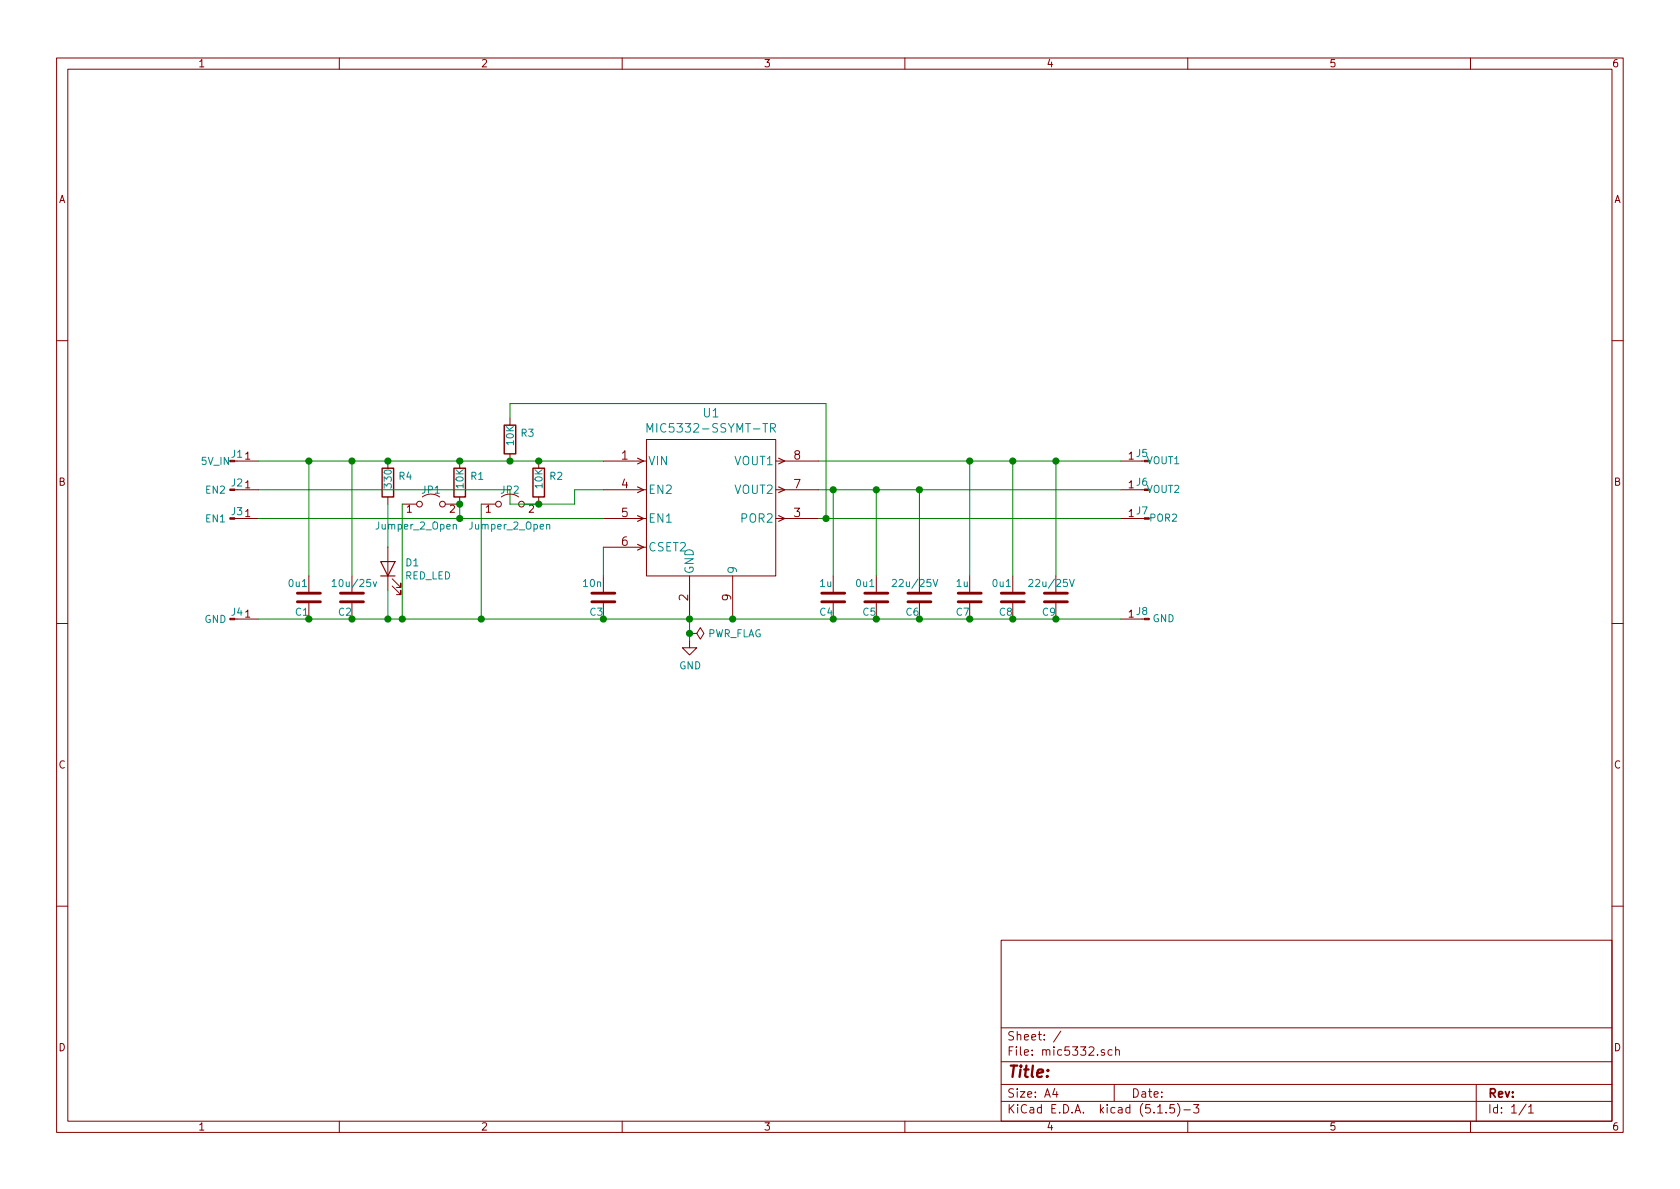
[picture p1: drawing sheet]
<svg xmlns="http://www.w3.org/2000/svg" width="297mm" height="210mm" viewBox="0 0 297 210" stroke-linecap="round" stroke-linejoin="round" font-family="sans-serif">
<g fill="none" stroke="#840000" stroke-width=".18">
<path d="M10 10.3h277v189.9h-277zM12 12.2h273v186.1h-273zM60 10.3v1.9M110 10.3v1.9M160 10.3v1.9M210 10.3v1.9M260 10.3v1.9M10 60.2h2M90.2 73.9v1.3M114.3 77.7h22.9v24.1h-22.9zM285 60.2h2M41.9 86.6h3.8"/>
<path d="M41.9 81.5h3.8M41.9 91.7h3.8M68.6 81.5v1.3M68.6 87.9v1.2M68.6 96.8v7.6M71.1 89.1h2.6M74.7 87.9a2.53 2.53 0 0 1 3 0M81.3 87.9v1.2h-2.6M81.3 81.5v1.3M85.1 89.1h2.5M88.6 87.9a2.53 2.53 0 0 1 3.1 0M90.2 80.3v1.2"/>
<path d="M95.2 87.9v1.2h-2.5M95.2 81.5v1.3M106.7 86.6h7.6M106.7 81.5h7.6M106.7 91.7h7.6M106.7 96.8h7.6M137.2 86.6h7.6M137.2 81.5h7.6M137.2 91.7h7.6M198.1 86.6h4.2M198.1 81.5h4.2M198.1 91.7h4.2"/>
<path d="M10 110.3h2M41.9 109.5h3.8M54.6 101.8v2.8M54.6 106.7v2.8M62.2 101.8v2.8M62.2 106.7v2.8M69.3 103.6l1.6 1.6v-.8v.8h-.8M69.3 102.4l1.6 1.5v-.8v.8h-.8M106.7 101.8v2.8M106.7 106.7v2.8M121.9 112h1.3l.6-1 .7 1-.7 1-.6-1M121.9 112h.1"/>
<path d="M121.9 113.3v1.2h1.3l-1.3 1.3-1.3-1.3h1.3M121.9 101.8v7.7M129.5 101.8v7.7M147.3 101.8v2.8M147.3 106.7v2.8M154.9 101.8v2.8M154.9 106.7v2.8M162.6 101.8v2.8M162.6 106.7v2.8M171.4 101.8v2.8M171.4 106.7v2.8M179.1 101.8v2.8"/>
<path d="M179.1 106.7v2.8M186.7 101.8v2.8M186.7 106.7v2.8M198.1 109.5h4.2M285 110.3h2M10 160.2h2M177 166.3h108v32h-108zM285 160.2h2M60 198.3v1.9M110 198.3v1.9M160 198.3v1.9M177 194.8h108"/>
<path d="M177 191.8h108M177 187.8h108M177 181.8h108M186.5 192.5l-.4 1h1M186.8 193v1M187.6 182.3l-1.3 2M195.3 185.7a.37 .37 0 0 0-.6 .1l.1 .2 .5 .2v.1l-.2 .3-.4-.1M196.6 185.7l-.4-.1-.3 .3 .1 .6 .2 .1 .4-.1M197 191.8v3M197.3 185.7a.37 .37 0 0 1 .6 .1v.8M197.3 185.1v1.5M204.7 196.8h.8"/>
<path d="M206.2 196.7v.1M207.6 195.3h-.7l-.1 .7 .2-.1 .5 .1 .2 .2-.1 .5-.2 .1-.6-.1M208.2 195.1a1.71 1.71 0 0 1 0 2.3M209.3 196.3h1.2M210 198.3v1.9M211 195.3h1l-.5 .6 .4 .1v.7l-.2 .1-.7-.1M260 198.3v1.9M261 191.8v6.5M269.8 195.2l-1.2 2M270.3 195.8l.4-.5v1.5M270.3 196.8h.8"/>
<circle cx="74.2" cy="89.1" r=".51"/>
<circle cx="78.2" cy="89.1" r=".51"/>
<circle cx="88.1" cy="89.1" r=".51"/>
<circle cx="92.2" cy="89.1" r=".51"/>
</g>
<g fill="#840000" stroke="#840000" stroke-width=".18">
<path d="M40.6 109.3h.9v.3h-.9z"/>
<path d="M202.3 109.3h.9v.3h-.9z"/>
<path d="M202.3 91.6h.9v.2h-.9z"/>
<path d="M40.6 91.6h.9v.2h-.9z"/>
<path d="M40.6 86.5h.9v.2h-.9z"/>
<path d="M40.6 81.4h.9v.3h-.9z"/>
</g>
<path d="M89.2 75.2h2v5.1h-2zM67.6 82.8h2v5.1h-2zM80.3 82.8h2v5.1h-2zM94.2 82.8h2.1v5.1h-2.1z" fill="none" stroke="#840000" stroke-width=".25"/>
<g fill="none" stroke="#840000" stroke-width=".51">
<path d="M52.6 106.4h4M52.6 104.9h4M60.2 106.4h4.1M60.2 104.9h4.1M104.6 106.4h4.1M104.6 104.9h4.1M145.3 106.4h4.1M145.3 104.9h4.1M152.9 106.4h4.1M152.9 104.9h4.1M160.5 106.4h4.1M160.5 104.9h4.1"/>
<path d="M169.4 106.4h4.1M169.4 104.9h4.1M177 106.4h4.1M177 104.9h4.1M184.7 106.4h4M184.7 104.9h4"/>
</g>
<path d="M114.4 76.4v-1.5l.5 1.1 .5-1.1v1.5M136.2 75.7l.8-.1 .1-.2-.1-.4-.2-.1h-.6v1.5M136.6 75.7l.5 .7M80.1 92.9l.2-.2 .3 .1 .1 .8M96.6 92.9l.3-.2 .3 .1v.8M58.7 102.8l.4-.3v1.2M58.7 103.7h.8M66 102.9l.3 .8 .3-.8M157.8 102.6l.5-.1 .2 .3-.1 .2-.7 .7h.8M165 102.5l.4 1.2 .4-1.2M181.9 102.6l.5-.1 .2 .3v.2l-.8 .7h.8M189.1 102.5l.4 1.2 .4-1.2" fill="none" stroke="#008484" stroke-width=".18"/>
<path d="M67.3 99.3h2.5l-1.2 2.5zM112.7 96.3l1.1 .5-1.1 .5M112.7 91.2l1.1 .5-1.1 .5M112.7 86.1l1.1 .5-1.1 .5M112.7 81l1.1 .5-1.1 .5M137.7 91.2l1 .5-1 .5M137.7 86.1l1 .5-1 .5M137.7 81l1 .5-1 .5M67.3 101.8h2.5" fill="none" stroke="#840000" stroke-width=".2"/>
<g fill="none" stroke="#008400" stroke-width=".18">
<path d="M90.2 73.9v-2.5h55.8v20.3M45.7 86.6h44.5v2.5h11.4v-2.5h5.1M45.7 81.5h61M45.7 91.7h61M54.6 81.5v20.3M62.2 81.5v20.3M68.6 89.1v7.7M71.1 89.1v20.4M81.3 89.1v2.6M85.1 89.1v20.4M106.7 96.8v5M144.8 86.6h53.3"/>
<path d="M144.8 81.5h53.3M144.8 91.7h53.3M147.3 86.6v15.2M154.9 86.6v15.2M162.6 86.6v15.2M171.4 81.5v20.3M179.1 81.5v20.3M186.7 81.5v20.3M45.7 109.5h152.4M68.6 104.4v5.1M121.9 109.5v3.8"/>
</g>
<g fill="#008400" stroke="#008400" stroke-width=".25">
<circle cx="90.2" cy="81.5" r=".51"/>
<circle cx="81.3" cy="91.7" r=".51"/>
<circle cx="85.1" cy="109.5" r=".51"/>
<circle cx="146.1" cy="91.7" r=".51"/>
<circle cx="71.1" cy="109.5" r=".51"/>
<circle cx="129.5" cy="109.5" r=".51"/>
<circle cx="162.6" cy="109.5" r=".51"/>
<circle cx="81.3" cy="81.5" r=".51"/>
<circle cx="95.3" cy="81.5" r=".51"/>
<circle cx="95.3" cy="89.1" r=".51"/>
<circle cx="81.3" cy="89.1" r=".51"/>
<circle cx="147.3" cy="86.6" r=".51"/>
<circle cx="154.9" cy="86.6" r=".51"/>
<circle cx="162.6" cy="86.6" r=".51"/>
<circle cx="171.5" cy="81.5" r=".51"/>
<circle cx="179.1" cy="81.5" r=".51"/>
<circle cx="186.7" cy="81.5" r=".51"/>
<circle cx="147.3" cy="109.5" r=".51"/>
<circle cx="154.9" cy="109.5" r=".51"/>
<circle cx="68.6" cy="109.5" r=".51"/>
<circle cx="171.5" cy="109.5" r=".51"/>
<circle cx="179.1" cy="109.5" r=".51"/>
<circle cx="121.9" cy="109.5" r=".51"/>
<circle cx="186.7" cy="109.5" r=".51"/>
<circle cx="62.2" cy="81.5" r=".51"/>
<circle cx="62.2" cy="109.5" r=".51"/>
<circle cx="54.6" cy="109.5" r=".51"/>
<circle cx="54.6" cy="81.5" r=".51"/>
<circle cx="106.7" cy="109.5" r=".51"/>
<circle cx="121.9" cy="112" r=".51"/>
<circle cx="68.6" cy="81.5" r=".51"/>
</g>
<text font-size="2.8" fill="#840000" x="178" y="190.5">Title:</text>
<g font-size="2.1" fill="#008484">
<text x="115.6" y="76.5">MIC5332-SSYMT-TR</text>
<text x="124.4" y="73.8">U1</text>
<text x="114.6" y="82.3">VIN</text>
<text x="129.9" y="82.3">VOUT1</text>
<text x="114.6" y="87.3">EN2</text>
<text x="129.9" y="87.3">VOUT2</text>
<text x="114.6" y="92.4">EN1</text>
<text x="131.2" y="92.4">POR2</text>
<text x="114.6" y="97.5">CSET2</text>
<text x="122.7" y="101.6" transform="rotate(-90 122.7 101.6)">GND</text>
<text x="130.3" y="101.6" transform="rotate(-90 130.3 101.6)">9</text>
</g>
<g font-size="2.1" fill="#840000">
<text x="109.9" y="81.3">1</text>
<text x="140.4" y="81.3">8</text>
<text x="109.9" y="86.4">4</text>
<text x="140.4" y="86.4">7</text>
<text x="109.9" y="91.4">5</text>
<text x="140.4" y="91.4">3</text>
<text x="109.9" y="96.5">6</text>
<text x="121.7" y="106.2" transform="rotate(-90 121.7 106.2)">2</text>
<text x="129.3" y="106.2" transform="rotate(-90 129.3 106.2)">9</text>
<text x="178" y="184">Sheet: /</text>
<text x="178" y="186.7">File: mic5332.sch</text>
<text x="178" y="196.9">KiCad E.D.A. kicad (5.1.5)-3</text>
<text x="178" y="194.1">Size: A4</text>
<text x="200" y="194.1">Date:</text>
<text x="263" y="194.1">Rev:</text>
<text x="263" y="196.9">Id: 1/1</text>
</g>
<g font-size="1.8" fill="#840000">
<text x="35" y="11.9">1</text>
<text x="85" y="11.9">2</text>
<text x="135" y="11.9">3</text>
<text x="185" y="11.9">4</text>
<text x="235" y="11.9">5</text>
<text x="285" y="11.9">6</text>
<text x="10.4" y="35.9">A</text>
<text x="285.4" y="35.9">A</text>
<text x="43.3" y="81.3">1</text>
<text x="199.5" y="81.3">1</text>
<text x="10.4" y="85.9">B</text>
<text x="43.3" y="86.4">1</text>
<text x="199.5" y="86.4">1</text>
<text x="285.4" y="85.9">B</text>
<text x="43.3" y="91.4">1</text>
<text x="71.9" y="90.7">1</text>
<text x="79.5" y="90.7">2</text>
<text x="85.9" y="90.7">1</text>
<text x="93.5" y="90.7">2</text>
<text x="199.5" y="91.4">1</text>
<text x="43.3" y="109.2">1</text>
<text x="199.5" y="109.2">1</text>
<text x="10.4" y="135.9">C</text>
<text x="285.4" y="135.9">C</text>
<text x="10.4" y="185.9">D</text>
<text x="285.4" y="185.9">D</text>
<text x="35" y="199.9">1</text>
<text x="85" y="199.9">2</text>
<text x="135" y="199.9">3</text>
<text x="185" y="199.9">4</text>
<text x="235" y="199.9">5</text>
<text x="285" y="199.9">6</text>
</g>
<g font-size="1.8" fill="#008484">
<text x="92.2" y="77.2">R3</text>
<text x="35.6" y="82.2">5V_IN</text>
<text x="40.9" y="80.9">J1</text>
<text x="90.9" y="78.7" transform="rotate(-90 90.9 78.7)">10K</text>
<text x="201" y="80.8">J5</text>
<text x="202.8" y="82.1">VOUT1</text>
<text x="36.4" y="87.3">EN2</text>
<text x="40.9" y="86">J2</text>
<text x="69.3" y="86.2" transform="rotate(-90 69.3 86.2)">330</text>
<text x="70.6" y="84.9">R4</text>
<text x="74.6" y="87.3">JP1</text>
<text x="82" y="86.3" transform="rotate(-90 82 86.3)">10K</text>
<text x="83.3" y="84.9">R1</text>
<text x="88.6" y="87.3">JP2</text>
<text x="95.9" y="86.3" transform="rotate(-90 95.9 86.3)">10K</text>
<text x="97.2" y="84.9">R2</text>
<text x="201" y="85.9">J6</text>
<text x="202.8" y="87.2">VOUT2</text>
<text x="36.4" y="92.4">EN1</text>
<text x="40.9" y="91.1">J3</text>
<text x="66.7" y="93.6">Jumper_2_Open</text>
<text x="83.2" y="93.6">Jumper_2_Open</text>
<text x="201" y="91">J7</text>
<text x="203.3" y="92.2">POR2</text>
<text x="71.8" y="100.1">D1</text>
<text x="51.1" y="103.8">0u1</text>
<text x="59.4" y="103.8">10u/25v</text>
<text x="71.6" y="102.5">RED_LED</text>
<text x="103.2" y="103.8">10n</text>
<text x="145" y="103.8">1u</text>
<text x="151.5" y="103.8">0u1</text>
<text x="158.4" y="103.8">22u/25V</text>
<text x="169.1" y="103.8">1u</text>
<text x="175.6" y="103.8">0u1</text>
<text x="182.5" y="103.8">22u/25V</text>
<text x="36.1" y="110.2">GND</text>
<text x="40.9" y="108.9">J4</text>
<text x="52.3" y="108.9">C1</text>
<text x="59.9" y="108.9">C2</text>
<text x="104.3" y="108.9">C3</text>
<text x="125" y="112.7">PWR_FLAG</text>
<text x="145" y="108.9">C4</text>
<text x="152.6" y="108.9">C5</text>
<text x="160.2" y="108.9">C6</text>
<text x="169.1" y="108.9">C7</text>
<text x="176.7" y="108.9">C8</text>
<text x="184.4" y="108.9">C9</text>
<text x="201" y="108.8">J8</text>
<text x="203.8" y="110">GND</text>
<text x="120.1" y="118.4">GND</text>
</g>
</svg>
